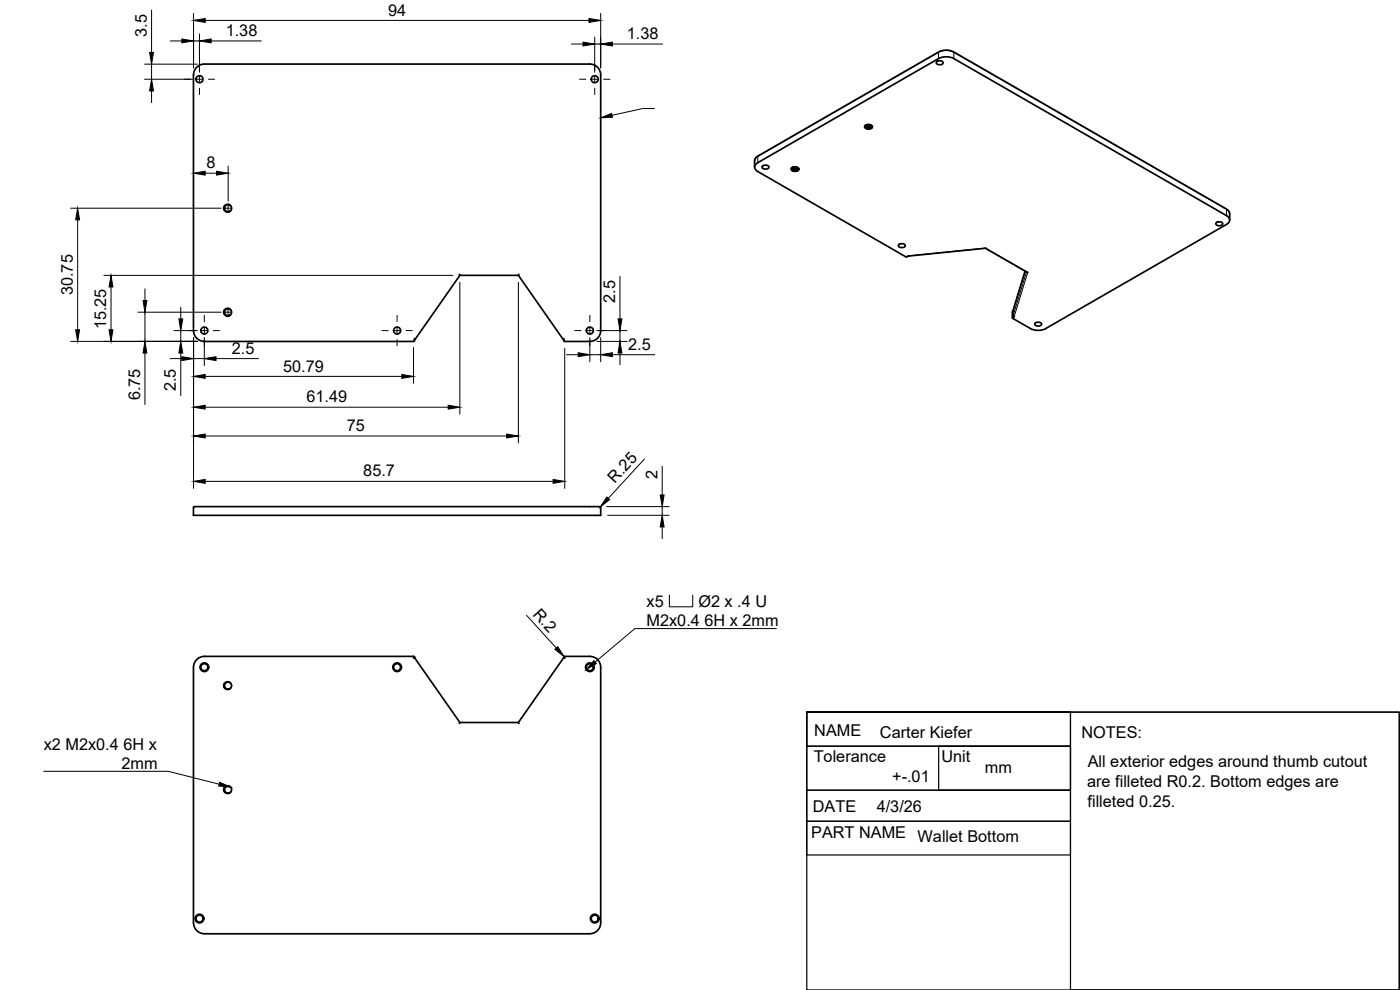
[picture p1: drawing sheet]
<svg xmlns="http://www.w3.org/2000/svg" width="420mm" height="297mm" viewBox="0 0 420 297" stroke-linecap="round" stroke-linejoin="round" font-family="sans-serif">
<!-- layer: Visible -->
<g fill="none" stroke="#000" stroke-width=".51">
<path d="M281 18.6l1-.4a.76 .76 0 0 1 1 .9l-1 .3a.76 .76 0 0 1-1-.8zM259.7 37.9l.3 .4 .7 .3 .8-.1 .3-.4M259.8 37.8l.8 .5 .7-.1 .5-.3M259.8 37.7l.9 .5 1-.4M259.9 37.6l.8 .3 .9-.2M260 37.5l.7 .2 .8-.1M260.1 37.4h.9l.8 .5a.73 .73 0 0 1-.3 .8 .73 .73 0 0 1-.8 0M260.1 37.4l-.6 .3v.4l.5 .5 .7 .1M260.2 37.4l-.4 .3-.1 .4 1 .6M260.4 37.4h.7M260.6 38.6h.6M260.6 38.1h.6"/>
<path d="M260.6 37.7h.6M226.5 50.2v-2.2l.2-.6 .7-.5 54.3-31.3 1.2-.5 1.4-.1 1.9 .6 81.8 47.1 1 1v2.3M228.8 49.9l.9-.4a.76 .76 0 0 1 1 .9l-1 .3a.76 .76 0 0 1-.9-.8zM237.6 50.6l.4 .5 .6 .2h.6l.5-.5M237.7 50.5l.9 .5 .8-.1 .3-.3M237.7 50.4l1 .5 1-.4M237.9 50.3l.9 .3 .7-.2M237.9 50.2l.7 .2 .9-.1M238.2 50.1l-.5 .3-.1 .4 .4 .4 .6 .2M238.3 50.1h.7M238.5 51.3h.6M238.5 50.8h.6"/>
<path d="M238.5 50.4h.6M239.7 50.8l-.3 .4-.8 .2M239.7 50.8l-.3-.5-.6-.2h-.8l-.6 .4 .2 .6 1 .3M69.2 61.7l-.6-.3-.6 .1-.5 .5-.1 .6 .7 .9 1.1-.2M69.2 61.7l.3 .8-.3 .7M69.2 61.7l-.7-.4-.6 .1a1.15 1.15 0 0 0-.8 .9 1.15 1.15 0 0 0 .6 1.2l.9 .1 .6-.3M269.7 73.5l.9-.4a.76 .76 0 0 1 1 .8l-1 .4a.76 .76 0 0 1-.9-.8zM272.5 76.8l23.2-2.3 12.8 7.2M272.6 76.8l-.8 .2-44.4-25.5a1.4 1.4 0 0 1-.9-1.4 1.4 1.4 0 0 1 .9-1.3l54.3-31.2 1.2-.5 1.4-.1 2 .6 81.8 47.1a1.4 1.4 0 0 1 .9 1.3 1.4 1.4 0 0 1-.9 1.3l-54.8 31.6-1.4 .2-2-.2-6-3.4v-.2l.5-.3h-.4v-1.7M295.8 74.4l-.1 .1M364.9 66.9l1-.4a.76 .76 0 0 1 1 .9l-1 .3a.76 .76 0 0 1-1-.8zM67.5 92.9l.9-.4 .8 .4-.7-.3-.9 .4-.2 .8 .4 .7 .8 .2 .6-.2-.7 .3h-.6a1.15 1.15 0 0 1-.4-1.9z"/>
<path d="M69.2 92.9l.3 .8-.3 .7M137.8 82.3l.2 .3h17.6M138 82.6l-13.6 19.5M155.7 82.3l-.1 .3 13.6 19.5M304 93.2l-.2 2.2M307.6 81.4l-3.6 12M310.6 97l1-.3a.76 .76 0 0 1 .9 .8l-.9 .4a.76 .76 0 0 1-1-.9zM61.3 102.4a3.3 3.3 0 0 1-3.2-3.2v-76.7a3.2 3.2 0 0 1 3.2-3.3h115.7a3.2 3.2 0 0 1 3.3 3.3v76.7a3.2 3.2 0 0 1-3.3 3.2M124.4 101.6v.6M124.4 102.2l-.3 .3h-62.8M169.2 101.6l.1 .7 .2 .2h7.5M58.1 152.2l.3-.2h120.5a1.07 1.07 0 0 1 1.4 .3v2.3h-122.2z"/>
<path d="M124.4 197.2l-.3 .3M124.4 197.3l13.6 19.5h17.6l13.6-19.5M124.4 197.2l-.2-.3h-62.9a3.3 3.3 0 0 0-3.2 3.3v76.7a3.3 3.3 0 0 0 3.2 3.3l115.7-.1a3.2 3.2 0 0 0 3.3-3.2v-76.7a3.2 3.2 0 0 0-3.3-3.3h-7.5l-.3 .4M169.2 197.3l.3 .2M67.5 204.9l1-.3 .7 .3-.9-.2-.6 .3-.3 .9 .4 .6 .8 .3 .6-.3-.6 .4-.7-.1a1.14 1.14 0 0 1-.4-1.9zM69.2 204.9l.3 .8-.3 .8M138 216.8l-.2 .3M155.6 216.8l.1 .3M67.2 237.3a1.2 1.2 0 0 1 1.5-1.5l.3 .2a1.09 1.09 0 0 1 .2 1.7M69.2 236.2l-.6-.3-.6 .1-.6 .8 .4 .9 .8 .3 .6-.3-.3 .3h-1l-.7-.7"/>
<circle cx="59.9" cy="23.8" r="1.05"/>
<circle cx="178.5" cy="23.8" r="1.05"/>
<circle cx="61.3" cy="99.2" r="1.05"/>
<circle cx="119.2" cy="99.2" r="1.05"/>
<circle cx="177" cy="99.2" r="1.05"/>
<circle cx="61.3" cy="200.2" r="1.3"/>
<circle cx="61.3" cy="200.2" r="1.05"/>
<circle cx="119.2" cy="200.2" r="1.3"/>
<circle cx="119.2" cy="200.2" r="1.05"/>
<circle cx="177" cy="200.2" r="1.3"/>
<circle cx="177" cy="200.2" r="1.05"/>
<circle cx="59.9" cy="275.6" r="1.3"/>
<circle cx="59.9" cy="275.6" r="1.05"/>
<circle cx="178.5" cy="275.6" r="1.3"/>
<circle cx="178.5" cy="275.6" r="1.05"/>
</g>
<g fill="#000">
<circle cx="304" cy="93.4" r=".25"/>
<circle cx="124.4" cy="197.3" r=".25"/>
</g>
<!-- layer: Visible Narrow -->
<g fill="none" stroke="#000" stroke-width=".3">
<path d="M281.7 15.7l1.2-.4 1.4-.1 2 .5M281.7 15.7l-54.3 31.3M281.7 15.7v1.9M281.7 15.6v.1M286.2 15.6l.1 .1M286.3 15.7l81.8 47.1M286.3 15.7v1.9M227.4 47v1.8M227.4 47l-.6 .4-.3 .9M227.5 46.8l-.1 .1M272.6 76.8l23.2-2.4 12.6 7.3-4 13.3M368 62.7l.1 .1"/>
<path d="M368.1 62.8v1.9M368.1 62.8l.6 .5 .3 .9M303.9 93.4v1.9M303.9 93.4l-.1 .1M304 93.4h.1M304 93.3l-.1 .1M304 93.2v.1M307.7 81.4l-3.7 12M308.1 81.6l-4.1 13.4"/>
</g>
<!-- layer: FD_Dimensions -->
<g fill="none" stroke="#000" stroke-width=".3">
<path d="M43.4 19.2h15.8M45.5 3v12.7M45.5 19.2v4.6M51.1 12.3h3.5M58.1 4v16.4M58.1 12.3h1.8M59.9 10.2v11.5M61.6 6.1h115.2M63.4 12.3h15M171.5 13.2h3.5M178.5 11.1v10.6M178.5 13.2h1.8"/>
<path d="M180.3 4v16.4M183.8 13.2h15M43.4 23.8h14.4M45.5 27.3v3.5M58.1 49.9v.3M61.6 52h3.4M68.5 49.9v10.5M21.2 62.5h45.2M23.3 66v32.9M31.2 82.6h104.7M33.3 86.1v12.8M41.4 93.7h25"/>
<path d="M43.5 86.7v3.5M43.5 93.7v8.7M52.2 99.2h7M54.3 92.2v3.5M54.3 99.2v3.2M138 84.7v39.6M155.6 84.7v48.2M179.1 99.2h9.1M186.1 82.9v12.8M186.1 99.2v3.2M21.2 102.4h38M43.5 105.9v15.5"/>
<path d="M51.1 107.6h3.5M54.3 105.9v12.8M58.1 101.3v45.2M58.1 107.6h3.2M61.3 101.3v8.4M61.6 112.9h59M64.8 107.6h12.8M124.1 104.3v10.7M169.5 104.5v42M170 106.4h3.5M177 101.3v7.2M177 106.4h3.3"/>
<path d="M179.1 102.4h9.1M180.3 101.3v7.2M183.8 106.4h12.7M186.1 105.9v3.5M61.6 122.2h72.9M61.6 130.8h90.5M193.4 137.7l-10.9 11.8M198.7 139.9v8.6M61.6 144.4h104.4M180.2 152.1l-.3 .2M182.1 152h18.7M182.4 154.6h18.4"/>
<path d="M198.7 152v2.6M198.7 158.1v3.5M158 184.6l9 9.8M169.3 197l.2 .2"/>
</g>
<g fill="#000" stroke="#000" stroke-width=".3">
<path d="M44.9 15.7h1.2l-.6 3.5zM54.6 11.7l3.5 .6-3.5 .6zM58.1 6.1l3.5-.5v1.1zM59.9 12.3l3.5-.6v1.2zM175 12.6l3.5 .6-3.5 .6zM176.8 5.6l3.5 .5-3.5 .6zM180.3 13.2l3.5-.6v1.2zM45.5 23.8l.6 3.5h-1.2zM58.1 52l3.5-.6v1.1zM65 51.4l3.5 .6-3.5 .5zM23.3 62.5l.6 3.5h-1.2zM22.7 98.9h1.2l-.6 3.5z"/>
<path d="M32.7 98.9h1.2l-.6 3.5zM33.3 82.6l.6 3.5h-1.2zM42.9 90.2h1.2l-.6 3.5zM53.7 95.7h1.1l-.5 3.5zM185.5 95.7h1.1l-.5 3.5zM43.5 102.4l.6 3.5h-1.2zM54.3 102.4l.5 3.5h-1.1zM54.6 107l3.5 .6-3.5 .6zM58.1 112.9l3.5-.5v1.1zM61.3 107.6l3.5-.6v1.2zM120.6 112.4l3.5 .5-3.5 .6zM173.5 105.8l3.5 .6-3.5 .6z"/>
<path d="M180.3 106.4l3.5-.6v1.2zM186.1 102.4l.5 3.5h-1.1zM58.1 122.2l3.5-.6v1.2zM58.1 130.8l3.5-.6v1.2zM134.5 121.6l3.5 .6-3.5 .6zM152.1 130.2l3.5 .6-3.5 .6zM58.1 144.4l3.5-.5v1.1zM166 143.9l3.5 .5-3.5 .6zM182.1 149.1l.9 .8-2.8 2.2zM198.7 154.6l.6 3.5h-1.2zM198.1 148.5h1.2l-.6 3.5zM166.5 194.8l.9-.8 1.9 3z"/>
</g>
<!-- layer: Smart Centers -->
<g fill="none" stroke="#000" stroke-width=".3">
<path d="M59.9 19.2v1.9M178.5 19.2v1.9M55.3 23.8h1.9M59 23.8h1.7M59.9 22.9v1.8M59.9 26.5v1.8M62.5 23.8h1.9M173.9 23.8h1.9M177.6 23.8h1.8M178.5 22.9v1.8M178.5 26.5v1.8M181.2 23.8h1.8"/>
<path d="M67.6 62.5h1.8M68.5 61.6v1.8M56.8 99.2h1.9M60.4 99.2h1.8M61.3 94.6v1.9M61.3 98.3v1.8M64 99.2h1.9M67.6 93.7h1.8M68.5 92.8v1.8M114.6 99.2h1.9M118.3 99.2h1.8M119.2 94.6v1.9"/>
<path d="M119.2 98.3v1.8M121.9 99.2h1.8M172.5 99.2h1.8M176.1 99.2h1.8M177 94.6v1.9M177 98.3v1.8M179.7 99.2h1.9M61.3 101.9v1.8M119.2 101.9v1.8M177 101.9v1.8"/>
</g>
<!-- layer: Hole Notes -->
<path d="M200.9 178.5v3.6h7v-3.6M233 188.6h-42.5l-11.9 10.1M13.1 231.4h37.4l15.3 3.9" fill="none" stroke="#000" stroke-width=".3"/>
<path d="M178.2 198.2l.8 .9-3.1 1.8zM65.9 234.7l3.3 1.4-3.6-.3z" fill="#000" stroke="#000" stroke-width=".3"/>
<!-- layer: Sketch2 -->
<path d="M242.1 213.7v10.2h79.2v-10.2h-79.2h177.8v83.3h-177.8zM321.3 213.7h98.6v83.3h-98.6zM242.1 223.9h79.2v13.2h-79.2zM242.1 237.1h79.2v9.3h-79.2zM281.7 223.9h39.6v13.2h-39.6zM242.1 246.4h79.2v10.1h-79.2z" fill="none" stroke="#000" stroke-width=".36"/>
<!-- layer: Leaders -->
<path d="M180.3 35.4l3.3-1.4 .2 1.2z" fill="#000" stroke="#000" stroke-width=".3"/>
<path d="M196.4 32.6h-3.5l-9.2 2" fill="none" stroke="#000" stroke-width=".3"/>
<g font-size="4.9">
<text x="116.5" y="4.7">94</text>
<text x="44" y="11" transform="rotate(-90 44 11)">3.5</text>
<text x="67.7" y="10.8">1.38</text>
<text x="188.2" y="11.8">1.38</text>
<text x="61.9" y="50.5">8</text>
<text x="21.8" y="88.6" transform="rotate(-90 21.8 88.6)">30.75</text>
<text x="184.6" y="90.9" transform="rotate(-90 184.6 90.9)">2.5</text>
<text x="31.9" y="98.8" transform="rotate(-90 31.9 98.8)">15.25</text>
<text x="69.6" y="106.1">2.5</text>
<text x="188.5" y="105">2.5</text>
<text x="85" y="111.5">50.79</text>
<text x="52.8" y="117.4" transform="rotate(-90 52.8 117.4)">2.5</text>
<text x="42.1" y="120.1" transform="rotate(-90 42.1 120.1)">6.75</text>
<text x="91.9" y="120.7">61.49</text>
<text x="104.1" y="129.4">75</text>
<text x="109" y="143">85.7</text>
<text x="197.3" y="143.7" transform="rotate(-90 197.3 143.7)">2</text>
<text x="184.5" y="145.2" transform="rotate(-47 184.5 145.2)">R.25</text>
<text x="159.7" y="184.4" transform="rotate(48 159.7 184.4)">R.2</text>
<text x="194" y="182.1">x5</text>
<text x="209.6" y="182.1">Ø2 x .4 U</text>
<text x="194" y="187.9">M2x0.4</text>
<text x="211.4" y="187.9">6H x 2mm</text>
<text x="244.4" y="220.8">NAME</text>
<text x="264.1" y="221.5">Carter Kiefer</text>
<text x="324.5" y="221.5">NOTES:</text>
<text x="13.1" y="224.9">x2 M2x0.4</text>
<text x="37" y="224.9">6H x</text>
<text x="36.5" y="230.7">2mm</text>
<text x="244.2" y="228.6">Tolerance</text>
<text x="282.5" y="228.7">Unit</text>
<text x="295.6" y="232">mm</text>
<text x="326.4" y="230.2">All exterior edges around thumb cutout</text>
<text x="267.8" y="234.7">+-.01</text>
<text x="326.3" y="236.1">are filleted R0.2. Bottom edges are</text>
<text x="243.9" y="243.6">DATE</text>
<text x="263.1" y="243.6">4/3/26</text>
<text x="326.4" y="242">filleted 0.25.</text>
<text x="243.4" y="251.4">PART NAME</text>
<text x="275.4" y="252.7">Wallet Bottom</text>
</g>
</svg>
